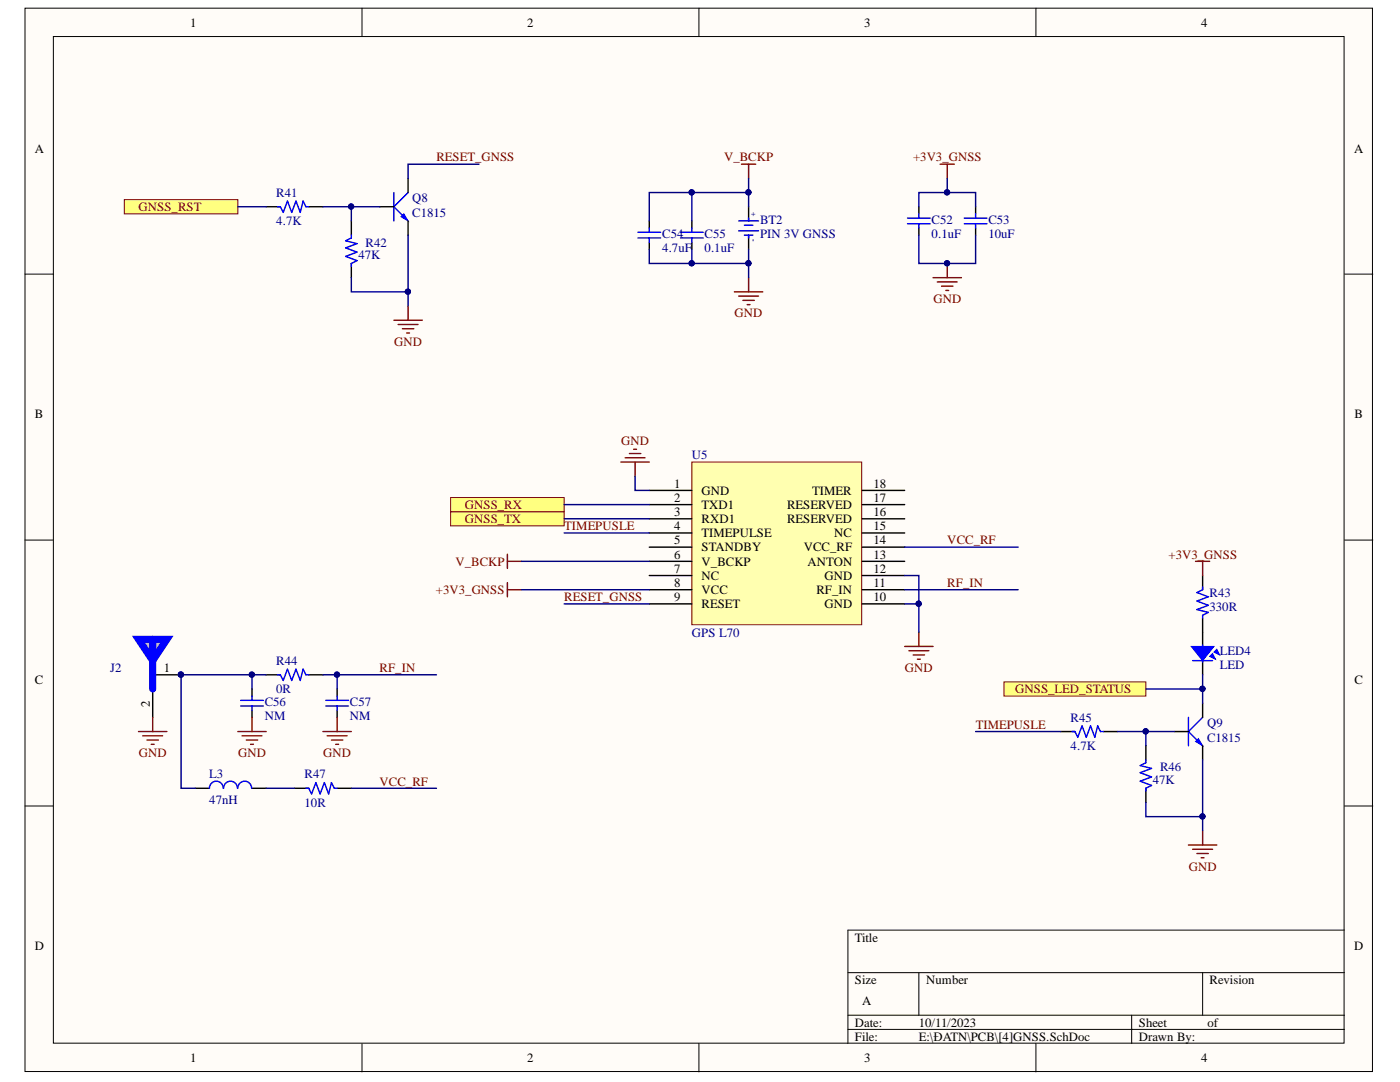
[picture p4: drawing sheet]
<svg xmlns="http://www.w3.org/2000/svg" width="279mm" height="216mm" viewBox="0 0 279 216" stroke-linecap="round" stroke-linejoin="round" font-family="sans-serif">
<g fill="#fffcf8" stroke="#000" stroke-width=".2">
<path d="M5 1.6h268.9v212.2h-268.9z"/>
<path d="M10.7 7.3h257.5v200.9h-257.5z"/>
</g>
<g fill="none" stroke="#000" stroke-width=".2">
<path d="M72.2 1.6v5.7M139.5 1.6v5.7M206.7 1.6v5.7M5 54.7h5.7M268.3 54.7h5.7M5 107.8h5.7M268.3 107.8h5.7M5 160.8h5.7M268.3 160.8h5.7M169.2 194.1h99.1M183.4 194.1v8.5M240 194.1v8.5"/>
<path d="M268.3 185.6h-99.1v22.6M72.2 208.2v5.7M139.5 208.2v5.7M169.2 202.6h99.1M169.2 205.4h99.1M206.7 208.2v5.7M225.9 202.6v5.6"/>
</g>
<path d="M138.1 92.2h33.9v32.5h-33.9z" fill="#ffffb0" stroke="#800000" stroke-width=".2"/>
<g fill="none" stroke="#000" stroke-width=".28">
<path d="M53.1 41.3h2.9M61.6 41.3h2.9M129.6 97.9h8.5M172.1 97.9h8.4M129.6 100.7h8.5M129.6 103.5h8.5M129.6 106.3h8.5M129.6 109.2h8.5M129.6 112h8.5M129.6 114.8h8.5M129.6 117.7h8.5M172.1 100.7h8.4"/>
<path d="M172.1 103.5h8.4M172.1 106.3h8.4M172.1 109.2h8.4M172.1 112h8.4M172.1 114.8h8.4M172.1 117.7h8.4M129.6 120.5h8.5M172.1 120.5h8.4"/>
</g>
<path d="M78.6 38.4v5.7M81.4 38.4l-2.8 2.9 2.3 2.2M55.4 41.3h.6l.5 1.1 .9-2.3 .8 2.3 .9-2.3 .8 2.3 .6-2.3 .6 1.2h.5" fill="none" stroke="#00f" stroke-width=".28"/>
<path d="M80 43.2l.6-.5 .8 1.4z" fill="#00f"/>
<path d="M80 43.2l.6-.5 .8 1.4z" fill="none" stroke="#00f" stroke-width=".2"/>
<path d="M81.4 35.6v2.8M70.1 44.1v2.8M70.1 52.6v2.8M75.8 41.3h2.8M81.4 44.1v2.8" fill="none" stroke="#000" stroke-width=".28"/>
<path d="M70.1 46.9v.6l-1.1 .5 2.2 .6-2.2 .9 2.2 .8-2.2 .9 2.2 .8-1.1 .6v.5" fill="none" stroke="#00f" stroke-width=".28"/>
<path d="M78.6 63.9h5.7M79.5 64.7h3.9M80.3 65.6h2.3M81.2 66.4h.5M81.4 61.1v2.8" fill="none" stroke="#800000" stroke-width=".28"/>
<g fill="#ffff80" stroke="#800000" stroke-width=".2">
<path d="M24.8 39.8h22.7v2.9h-22.7z" fill-rule="evenodd"/>
<path d="M89.9 102.1h22.7v2.8h-22.7z" fill-rule="evenodd"/>
<path d="M89.9 99.3h22.7v2.8h-22.7z" fill-rule="evenodd"/>
</g>
<g fill="none" stroke="#000" stroke-width=".28">
<path d="M129.6 44.1v1.4M129.6 48.3v1.4M138.1 44.1v1.4M138.1 48.3v1.4M149.4 41.3v2.8M149.4 46.9v2.8M183.4 41.3v1.4M183.4 45.5v1.4M30.5 134.7h5.6M30.5 137.5v5.6M50.3 137.5v1.4M53.1 134.7h2.9"/>
<path d="M61.6 134.7h2.9M67.3 137.5v1.4M39 157.3h2.8M50.3 141.7v1.4M50.3 157.3h2.8M58.8 157.3h2.8M67.3 141.7v1.4M67.3 157.3h2.8"/>
</g>
<g fill="none" stroke="#00f" stroke-width=".28">
<path d="M127.3 46.3h4.5M127.3 47.5h4.5M129.6 45.5v.8M129.6 47.5v.8M135.8 46.3h4.5M135.8 47.5h4.5M138.1 45.5v.8M138.1 47.5v.8M147.4 44.1h4M147.4 46.1h4M148.5 44.9h1.7M148.5 46.9h1.7"/>
<path d="M149.4 43.5v.6M149.4 46.9v.6M181.1 43.5h4.5M181.1 44.7h4.5M183.4 42.7v.8M183.4 44.7v.8M48 139.7h4.6M50.3 138.9v.8M55.4 134.7h.6l.5 1.1 .9-2.3 .8 2.3 .9-2.3 .8 2.3 .6-2.3 .6 1.2h.5M65 139.7h4.5M67.3 138.9v.8M44.5 157.3a1.37 1.37 0 0 0-1.3-1.4 1.37 1.37 0 0 0-1.4 1.4"/>
<path d="M47.4 157.3a1.37 1.37 0 0 0-1.4-1.4 1.37 1.37 0 0 0-1.4 1.4M48 140.9h4.6M50.2 157.3a1.37 1.37 0 0 0-1.4-1.4 1.37 1.37 0 0 0-1.3 1.4M50.3 140.9v.8M61.1 157.3h.5l.6 1.1 .8-2.2 .9 2.2 .8-2.2 .9 2.2 .6-2.2 .5 1.1h.6M65 140.9h4.5M67.3 140.9v.8"/>
</g>
<g fill="none" stroke="#800000" stroke-width=".28">
<path d="M148 32.8h2.8M149.4 32.8v2.8M146.6 58.2h5.6M147.4 59.1h4M148.3 59.9h2.2M149.4 55.4v2.8M149.1 60.8h.6M47.5 146h5.6M48.3 146.8h4M49.2 147.7h2.2M50 148.5h.6M50.3 143.1v2.9"/>
<path d="M64.5 146h5.6M65.3 146.8h4M66.2 147.7h2.2M67 148.5h.6M67.3 143.1v2.9"/>
</g>
<circle cx="36.1" cy="134.6" r=".52" fill="#000080" stroke="#000080" stroke-width=".2"/>
<path d="M27.6 127.6h5.7l-2.8 4.2z" fill="#c0c0c0"/>
<path d="M27.6 127.6h5.7l-2.8 4.2zM30.5 127.6v9.9" fill="none" stroke="#00f" stroke-width="1.4"/>
<g fill="#000080" stroke="#000080" stroke-width=".2">
<circle cx="36.1" cy="134.6" r=".52"/>
<circle cx="189" cy="52.5" r=".52"/>
</g>
<g fill="none" stroke="#800000" stroke-width=".28">
<path d="M187.6 32.8h2.9M189 32.8v2.8M186.2 55.4h5.7M187.1 56.3h3.9M187.9 57.1h2.3M188.8 58h.5M189 52.6v2.8M123.9 92.2h5.7M124.8 91.3h3.9M125.6 90.5h2.3M126.5 89.7h.5M126.7 92.2v2.8"/>
<path d="M101.3 110.6v2.8M101.3 116.3v2.8M101.3 112h2.8M101.3 117.7h2.8M180.5 129h5.7M181.4 129.8h4M182.2 130.7h2.3M183.1 131.5h.6M183.4 126.2v2.8"/>
</g>
<path d="M194.7 41.3v1.4M194.7 45.5v1.4M211.7 146h2.8M220.2 146h2.8" fill="none" stroke="#000" stroke-width=".28"/>
<path d="M192.4 43.5h4.6M192.4 44.7h4.6M194.7 42.7v.8M194.7 44.7v.8M214 146h.5l.6 1.1 .8-2.3 .9 2.3 .8-2.3 .9 2.3 .6-2.3 .5 1.2h.6M237.2 143.1v5.7M240 143.1l-2.8 2.9 2.2 2.2" fill="none" stroke="#00f" stroke-width=".28"/>
<path d="M238.6 148l.6-.6 .8 1.4z" fill="#00f"/>
<path d="M238.6 148l.6-.6 .8 1.4z" fill="none" stroke="#00f" stroke-width=".2"/>
<path d="M228.7 148.8v2.8M228.7 157.3v2.8M234.3 146h2.9M240 140.3v2.8M240 148.8v2.8" fill="none" stroke="#000" stroke-width=".28"/>
<path d="M228.7 151.6v.6l-1.1 .6 2.2 .5-2.2 .9 2.2 .8-2.2 .9 2.2 .8-1.1 .6v.6" fill="none" stroke="#00f" stroke-width=".28"/>
<path d="M237.2 168.6h5.6M238 169.5h4M238.9 170.3h2.2M239.7 171.2h.6M240 165.8v2.8" fill="none" stroke="#800000" stroke-width=".28"/>
<path d="M242.3 130.1l.5-.5 .6 1.1z" fill="#00f"/>
<path d="M242.3 130.1l.5-.5 .6 1.1z" fill="none" stroke="#00f" stroke-width=".2"/>
<path d="M241.4 131l.6-.6 .6 1.1z" fill="#00f"/>
<path d="M241.4 131l.6-.6 .6 1.1z" fill="none" stroke="#00f" stroke-width=".2"/>
<path d="M237.7 129h4.6l-2.3 2.8z" fill="#00f"/>
<path d="M237.7 129h4.6l-2.3 2.8z" fill="none" stroke="#00f" stroke-width=".2"/>
<path d="M240 117.1v.6l-1.1 .5 2.2 .9-2.2 .8 2.2 .9-2.2 .8 2.2 .6-1.1 .6v.5M238 131.8h4M240 128.7v.9M240 131.5v.6" fill="none" stroke="#00f" stroke-width=".28"/>
<path d="M240 114.8v2.9M240 123.3v5.7M240 131.8v2.9" fill="none" stroke="#000" stroke-width=".28"/>
<path d="M238.6 112h2.8M240 112v2.8" fill="none" stroke="#800000" stroke-width=".28"/>
<path d="M200.4 136.1h28.3v2.8h-28.3z" fill-rule="evenodd" fill="#ffff80" stroke="#800000" stroke-width=".2"/>
<path d="M27.6 146h5.7M28.5 146.8h4M29.3 147.7h2.3M30.2 148.5h.6M30.5 143.1v2.9" fill="none" stroke="#800000" stroke-width=".28"/>
<g fill="none" stroke="#000080" stroke-width=".28">
<path d="M95.6 32.8h-14.2v2.8M138.1 38.4v5.7M149.4 35.6v2.8M189 35.6v2.8h5.7v2.9M189 38.4h-5.6v2.9M47.5 41.3h5.6M64.5 41.3h11.3M70.1 41.3v2.8M81.4 46.9v11.3h-11.3v-2.8M81.4 58.2v2.9M129.6 49.7v2.9h19.8v-2.9M138.1 49.7v2.9"/>
<path d="M149.4 41.3v-2.9h-19.8v5.7M149.4 52.6v2.8M183.4 46.9v5.7h11.3v-5.7M126.7 95v2.9h2.9M104.1 117.7h25.5M104.1 112h25.5M112.6 100.7h17M112.6 103.5h17M112.6 106.3h17M180.5 114.8h2.9v5.7h-2.9M180.5 109.2h22.7M180.5 117.7h22.7"/>
<path d="M50.3 137.5v-2.8h-14.2v22.6h2.9M50.3 134.7h2.8M64.5 134.7h2.8v2.8M67.3 134.7h19.8M112.6 120.5h17M183.4 120.5v5.7M228.7 137.5h11.3M240 134.7v5.6M53.1 157.3h5.7M70.1 157.3h17M194.7 146h17M223 146h11.3"/>
<path d="M228.7 146v2.8M240 151.6v11.4h-11.3v-2.9M240 163v2.8"/>
</g>
<g fill="#000080" stroke="#000080" stroke-width=".2">
<circle cx="70.1" cy="41.2" r=".52"/>
<circle cx="81.4" cy="58.2" r=".52"/>
<circle cx="138" cy="52.5" r=".52"/>
<circle cx="149.4" cy="52.5" r=".52"/>
<circle cx="138" cy="38.4" r=".52"/>
<circle cx="149.4" cy="38.4" r=".52"/>
<circle cx="50.3" cy="134.6" r=".52"/>
<circle cx="67.2" cy="134.6" r=".52"/>
<circle cx="183.3" cy="120.5" r=".52"/>
<circle cx="189" cy="38.4" r=".52"/>
<circle cx="189" cy="52.5" r=".52"/>
<circle cx="228.6" cy="145.9" r=".52"/>
<circle cx="240" cy="162.9" r=".52"/>
<circle cx="240" cy="137.4" r=".52"/>
<circle cx="36.1" cy="134.6" r=".52"/>
</g>
<g font-size="2.5">
<text x="38" y="5.3">1</text>
<text x="105.2" y="5.3">2</text>
<text x="172.5" y="5.3">3</text>
<text x="239.7" y="5.3">4</text>
<text x="6.9" y="30.4">A</text>
<text x="270.2" y="30.4">A</text>
<text x="6.9" y="83.5">B</text>
<text x="270.3" y="83.5">B</text>
<text x="134.5" y="97.3">1</text>
<text x="134.5" y="100.2">2</text>
<text x="140" y="98.7">GND</text>
<text x="140" y="101.6">TXD1</text>
<text x="157.1" y="101.6">RESERVED</text>
<text x="162.1" y="98.7">TIMER</text>
<text x="174.3" y="100.2">17</text>
<text x="174.3" y="97.3">18</text>
<text x="134.5" y="102.9">3</text>
<text x="134.5" y="105.8">4</text>
<text x="140" y="104.4">RXD1</text>
<text x="140" y="107.2">TIMEPULSE</text>
<text x="157.1" y="104.4">RESERVED</text>
<text x="166.5" y="107.2">NC</text>
<text x="174.3" y="105.8">15</text>
<text x="174.3" y="102.9">16</text>
<text x="134.5" y="108.6">5</text>
<text x="134.5" y="111.5">6</text>
<text x="140" y="110">STANDBY</text>
<text x="140" y="112.9">V_BCKP</text>
<text x="160.4" y="110">VCC_RF</text>
<text x="161.2" y="112.9">ANTON</text>
<text x="174.3" y="111.5">13</text>
<text x="174.3" y="108.6">14</text>
<text x="134.5" y="114.3">7</text>
<text x="134.5" y="117.1">8</text>
<text x="134.5" y="119.9">9</text>
<text x="140" y="115.7">NC</text>
<text x="140" y="118.6">VCC</text>
<text x="162.9" y="118.6">RF_IN</text>
<text x="164.5" y="115.7">GND</text>
<text x="174.3" y="119.9">10</text>
<text x="174.3" y="117.1">11</text>
<text x="174.3" y="114.3">12</text>
<text x="140" y="121.4">RESET</text>
<text x="164.5" y="121.4">GND</text>
<text x="6.9" y="136.6">C</text>
<text x="32.7" y="134.1">1</text>
<text x="270.3" y="136.6">C</text>
<text x="29.9" y="141.1" transform="rotate(-90 29.9 141.1)">2</text>
<text x="6.9" y="189.6">D</text>
<text x="170.6" y="187.9">Title</text>
<text x="270.2" y="189.6">D</text>
<text x="170.6" y="196.4">Size</text>
<text x="184.8" y="196.4">Number</text>
<text x="241.4" y="196.4">Revision</text>
<text x="172.1" y="200.6">A</text>
<text x="170.6" y="204.9">Date:</text>
<text x="170.6" y="207.6">File:</text>
<text x="183.4" y="204.9">10/11/2023</text>
<text x="183.4" y="207.6">E:\ĐATN\PCB\[4]GNSS.SchDoc</text>
<text x="227.3" y="204.9">Sheet</text>
<text x="227.3" y="207.6">Drawn By:</text>
<text x="241" y="204.9">of</text>
<text x="38" y="212">1</text>
<text x="105.2" y="212">2</text>
<text x="172.5" y="212">3</text>
<text x="239.7" y="212">4</text>
</g>
<g font-size="2.5" fill="#800000">
<text x="87.1" y="32.2">RESET_GNSS</text>
<text x="144.5" y="32.2">V_BCKP</text>
<text x="182.2" y="32.2">+3V3_GNSS</text>
<text x="27.6" y="42.1">GNSS_RST</text>
<text x="146.6" y="63.3">GND</text>
<text x="186.3" y="60.5">GND</text>
<text x="78.6" y="69">GND</text>
<text x="124" y="88.8">GND</text>
<text x="92.8" y="101.6">GNSS_RX</text>
<text x="92.8" y="104.4">GNSS_TX</text>
<text x="112.6" y="105.8">TIMEPUSLE</text>
<text x="90.9" y="112.9">V_BCKP</text>
<text x="189.1" y="108.6">VCC_RF</text>
<text x="233.2" y="111.5">+3V3_GNSS</text>
<text x="87" y="118.6">+3V3_GNSS</text>
<text x="112.6" y="119.9">RESET_GNSS</text>
<text x="189.1" y="117.1">RF_IN</text>
<text x="75.8" y="134.1">RF_IN</text>
<text x="180.6" y="134.1">GND</text>
<text x="202.6" y="138.3">GNSS_LED_STATUS</text>
<text x="194.7" y="145.4">TIMEPUSLE</text>
<text x="27.7" y="151.1">GND</text>
<text x="47.5" y="151.1">GND</text>
<text x="64.5" y="151.1">GND</text>
<text x="75.8" y="156.8">VCC_RF</text>
<text x="237.3" y="173.8">GND</text>
</g>
<g font-size="2.5" fill="#000080">
<text x="55.1" y="39.3">R41</text>
<text x="82.3" y="40.4">Q8</text>
<text x="55.1" y="45">4.7K</text>
<text x="82.3" y="43.3">C1815</text>
<text x="132.2" y="47.5">C54</text>
<text x="140.6" y="47.5">C55</text>
<text x="151.7" y="44.6">BT2</text>
<text x="151.7" y="47.5">PIN 3V GNSS</text>
<text x="185.9" y="44.6">C52</text>
<text x="185.9" y="47.5">0.1uF</text>
<text x="197.3" y="44.6">C53</text>
<text x="197.3" y="47.5">10uF</text>
<text x="71.5" y="51.7">47K</text>
<text x="73" y="49.2">R42</text>
<text x="132.2" y="50.3">4.7uF</text>
<text x="140.6" y="50.3">0.1uF</text>
<text x="138.1" y="91.6">U5</text>
<text x="241.4" y="119.1">R43</text>
<text x="241.4" y="122">330R</text>
<text x="138.1" y="127">GPS L70</text>
<text x="243.4" y="130.7">LED4</text>
<text x="22" y="134.1">J2</text>
<text x="55.1" y="132.7">R44</text>
<text x="243.4" y="133.5">LED</text>
<text x="52.8" y="140.9">C56</text>
<text x="52.8" y="143.8">NM</text>
<text x="55.1" y="138.3">0R</text>
<text x="69.8" y="140.9">C57</text>
<text x="69.8" y="143.8">NM</text>
<text x="213.7" y="144">R45</text>
<text x="213.7" y="149.7">4.7K</text>
<text x="240.9" y="145.1">Q9</text>
<text x="240.9" y="148">C1815</text>
<text x="41.8" y="155.3">L3</text>
<text x="60.8" y="155.3">R47</text>
<text x="231.5" y="153.9">R46</text>
<text x="41.8" y="160.4">47nH</text>
<text x="60.8" y="161">10R</text>
<text x="230.1" y="156.4">47K</text>
</g>
<g font-size="1.5" fill="#000080">
<text x="150" y="42.3" transform="rotate(90 150 42.3)">+</text>
<text x="150" y="47.8" transform="rotate(90 150 47.8)">-</text>
</g>
</svg>
